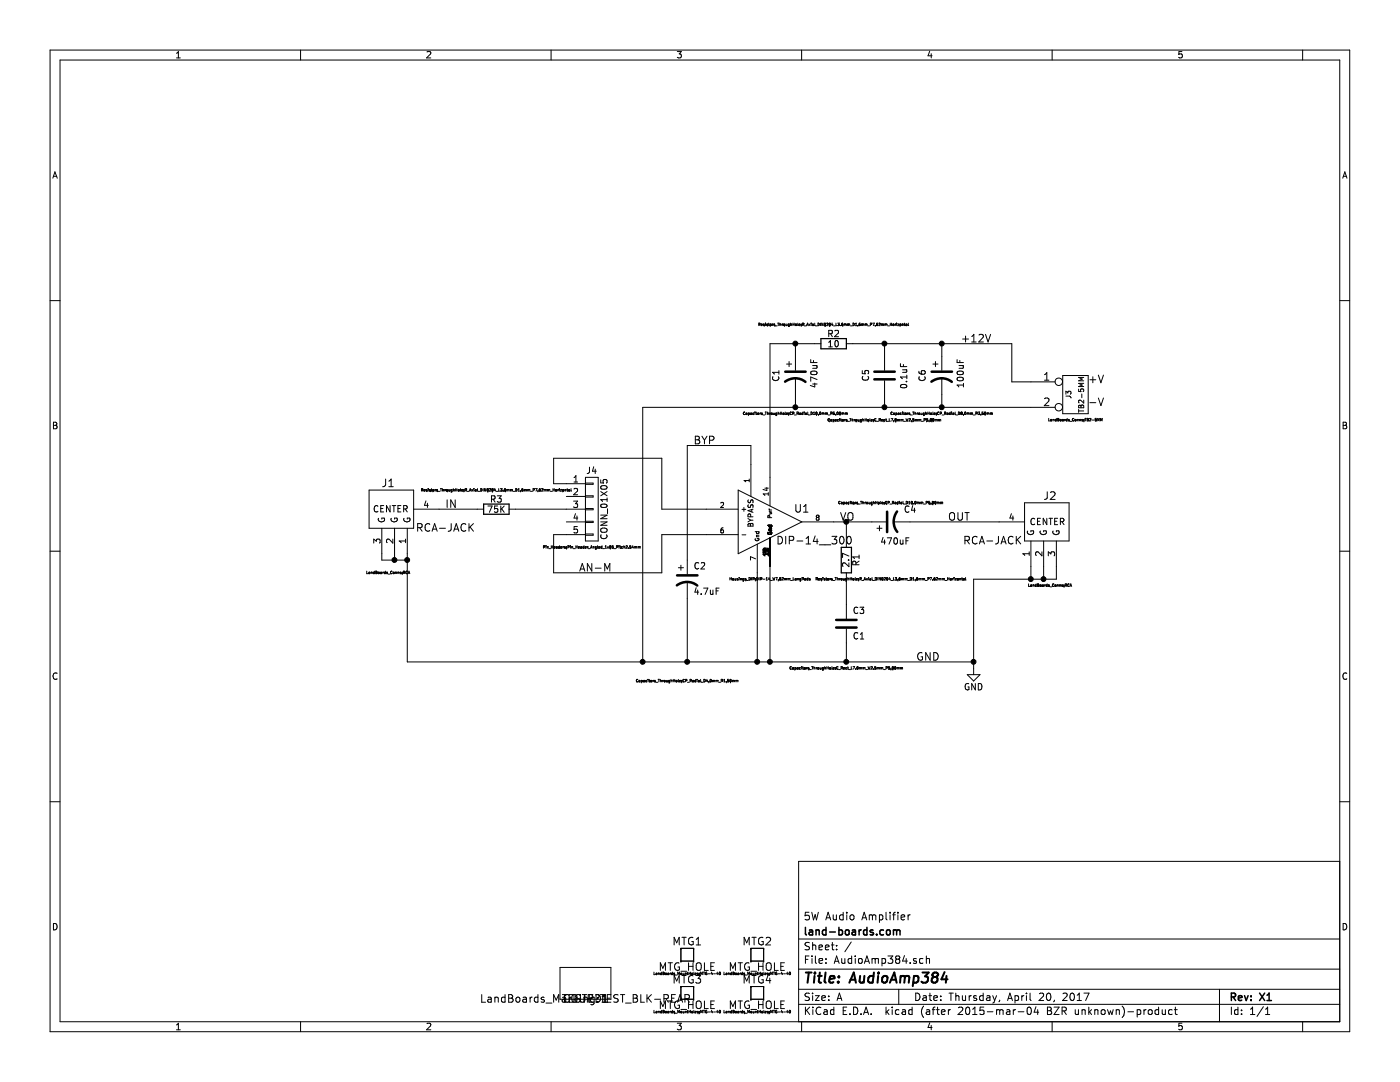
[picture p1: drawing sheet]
EESchema Schematic File Version 2
LIBS:power
LIBS:device
LIBS:transistors
LIBS:conn
LIBS:linear
LIBS:DougsSch
LIBS:LandBoards_Cards
LIBS:LandBoards_Conns
LIBS:LandBoards
LIBS:LandBoards_Semis
LIBS:AudioAmp384-cache
EELAYER 25 0
EELAYER END
$Descr A 11000 8500
encoding utf-8
Sheet 1 1
Title "AudioAmp384"
Date "Thursday, April 20, 2017"
Rev "X1"
Comp "land-boards.com"
Comment1 "5W Audio Amplifier"
Comment2 ""
Comment3 ""
Comment4 ""
$EndDescr
$Comp
L CP1 C2
U 1 1
P 5400 4550
F 0 "C2" H 5450 4650 50  0000 L CNN
F 1 "4.7uF" H 5450 4450 50  0000 L CNN
F 2 "Capacitors_ThroughHole:CP_Radial_D4.0mm_P1.50mm" H 5400 3750 20  0000 C CNN
F 3 "" H 5400 4550 60  0001 C CNN
	1    5400 4550
	1    0    0    -1  
$EndComp
$Comp
L CP1 C4
U 1 1
P 7000 4100
F 0 "C4" V 7100 3900 50  0000 L CNN
F 1 "470uF" V 6850 3950 50  0000 L CNN
F 2 "Capacitors_ThroughHole:CP_Radial_D10.0mm_P5.00mm" V 7150 4100 20  0000 C CNN
F 3 "" H 7000 4100 60  0001 C CNN
	1    7000 4100
	0    -1   -1   0   
$EndComp
Text Label 6600 4100 0    60   ~ 0
VO
Text Label 5450 3500 0    60   ~ 0
BYP
Text Label 4550 4500 0    60   ~ 0
AN-M
Text Notes 8550 3200 0    60   ~ 0
+V\n\n-V
Text Label 3500 4000 0    60   ~ 0
IN
Text Label 7450 4100 0    60   ~ 0
OUT
Text Label 7200 5200 0    60   ~ 0
GND
Wire Wire Line
	5050 3200 8100 3200
Connection ~ 6650 5200
Wire Wire Line
	6650 5200 6650 5050
Connection ~ 6650 4100
Wire Wire Line
	6650 4250 6650 4100
Wire Wire Line
	7850 4100 7150 4100
Wire Wire Line
	5400 4400 5400 3500
Wire Wire Line
	5400 3500 5900 3500
Wire Wire Line
	5900 3500 5900 3650
Wire Wire Line
	5950 5200 5950 4500
Wire Wire Line
	6050 5200 6050 4450
Connection ~ 5950 5200
Wire Wire Line
	5400 5200 5400 4700
Connection ~ 5400 5200
Wire Wire Line
	5550 4000 5200 4000
Wire Wire Line
	3000 4400 3200 4400
Wire Wire Line
	3200 5200 7650 5200
Wire Wire Line
	7650 4550 7650 5250
Wire Wire Line
	7650 4550 8300 4550
Connection ~ 6050 5200
Wire Wire Line
	6550 4100 6850 4100
Wire Wire Line
	6650 4550 6650 4750
Wire Wire Line
	6050 3750 6050 2700
$Comp
L C C5
U 1 1
P 6950 2950
F 0 "C5" V 7100 2900 50  0000 L CNN
F 1 "0.1uF" V 6800 2850 50  0000 L CNN
F 2 "Capacitors_ThroughHole:C_Rect_L7.0mm_W2.5mm_P5.00mm" H 6950 3300 20  0000 C CNN
F 3 "" H 6950 2950 60  0001 C CNN
	1    6950 2950
	-1   0    0    1   
$EndComp
$Comp
L CONN_2 J3
U 1 1
P 8450 3100
F 0 "J3" V 8400 3100 40  0000 C CNN
F 1 "TB2-5MM" V 8500 3100 40  0000 C CNN
F 2 "LandBoards_Conns:TB2-5MM" H 8450 2900 20  0000 C CNN
F 3 "" H 8450 3100 60  0001 C CNN
	1    8450 3100
	1    0    0    -1  
$EndComp
$Comp
L C C3
U 1 1
P 6650 4900
F 0 "C3" H 6700 5000 50  0000 L CNN
F 1 "C1" H 6700 4800 50  0000 L CNN
F 2 "Capacitors_ThroughHole:C_Rect_L7.0mm_W2.5mm_P5.00mm" H 6650 4550 20  0000 C CNN
F 3 "" H 6650 4900 60  0001 C CNN
	1    6650 4900
	1    0    0    -1  
$EndComp
$Comp
L R R1
U 1 1
P 6650 4400
F 0 "R1" V 6730 4400 50  0000 C CNN
F 1 "2.7" V 6650 4400 50  0000 C CNN
F 2 "Resistors_ThroughHole:R_Axial_DIN0204_L3.6mm_D1.6mm_P7.62mm_Horizontal" H 7000 4250 20  0000 C CNN
F 3 "" H 6650 4400 60  0001 C CNN
	1    6650 4400
	1    0    0    -1  
$EndComp
$Comp
L LM384 U1
U 1 1
P 6050 4100
F 0 "U1" H 6300 4200 60  0000 C CNN
F 1 "DIP-14__300" H 6400 3950 60  0000 C CNN
F 2 "Housings_DIP:DIP-14_W7.62mm_LongPads" H 6050 3650 20  0000 C CNN
F 3 "" H 6050 4100 60  0001 C CNN
	1    6050 4100
	1    0    0    -1  
$EndComp
$Comp
L MTG_HOLE MTG1
U 1 1
P 5400 7500
F 0 "MTG1" H 5400 7600 60  0000 C CNN
F 1 "MTG_HOLE" H 5400 7400 60  0000 C CNN
F 2 "LandBoards_MountHoles:MTG-4-40" H 5400 7350 20  0000 C CNN
F 3 "" H 5400 7500 60  0000 C CNN
	1    5400 7500
	1    0    0    -1  
$EndComp
$Comp
L MTG_HOLE MTG3
U 1 1
P 5400 7800
F 0 "MTG3" H 5400 7900 60  0000 C CNN
F 1 "MTG_HOLE" H 5400 7700 60  0000 C CNN
F 2 "LandBoards_MountHoles:MTG-4-40" H 5400 7650 20  0000 C CNN
F 3 "" H 5400 7800 60  0000 C CNN
	1    5400 7800
	1    0    0    -1  
$EndComp
$Comp
L MTG_HOLE MTG2
U 1 1
P 5950 7500
F 0 "MTG2" H 5950 7600 60  0000 C CNN
F 1 "MTG_HOLE" H 5950 7400 60  0000 C CNN
F 2 "LandBoards_MountHoles:MTG-4-40" H 5950 7350 20  0000 C CNN
F 3 "" H 5950 7500 60  0000 C CNN
	1    5950 7500
	1    0    0    -1  
$EndComp
$Comp
L MTG_HOLE MTG4
U 1 1
P 5950 7800
F 0 "MTG4" H 5950 7900 60  0000 C CNN
F 1 "MTG_HOLE" H 5950 7700 60  0000 C CNN
F 2 "LandBoards_MountHoles:MTG-4-40" H 5950 7650 20  0000 C CNN
F 3 "" H 5950 7800 60  0000 C CNN
	1    5950 7800
	1    0    0    -1  
$EndComp
$Comp
L CONN_01X05 J4
U 1 1
P 4650 4000
F 0 "J4" H 4650 4300 50  0000 C CNN
F 1 "CONN_01X05" V 4750 4000 50  0000 C CNN
F 2 "Pin_Headers:Pin_Header_Angled_1x05_Pitch2.54mm" H 4650 3700 20  0000 C CNN
F 3 "" H 4650 4000 60  0000 C CNN
	1    4650 4000
	1    0    0    -1  
$EndComp
$Comp
L RCA-JACK J1
U 1 1
P 3050 4050
F 0 "J1" H 3050 4300 60  0000 C CNN
F 1 "RCA-JACK" H 3500 3950 60  0000 C CNN
F 2 "LandBoards_Conns:RCA" H 3050 3600 20  0000 C CNN
F 3 "" H 3050 4050 60  0000 C CNN
	1    3050 4050
	1    0    0    -1  
$EndComp
$Comp
L RCA-JACK J2
U 1 1
P 8250 4150
F 0 "J2" H 8250 4400 60  0000 C CNN
F 1 "RCA-JACK" H 8700 4050 60  0000 C CNN
F 2 "LandBoards_Conns:RCA" H 8250 3700 20  0000 C CNN
F 3 "" H 8250 4150 60  0000 C CNN
	1    8250 4150
	-1   0    0    -1  
$EndComp
Wire Wire Line
	3000 4350 3000 4400
Wire Wire Line
	3100 4350 3100 4400
Connection ~ 3100 4400
Connection ~ 3200 4400
Wire Wire Line
	8100 4450 8100 4550
Connection ~ 8100 4550
Wire Wire Line
	8200 4450 8200 4550
Connection ~ 8200 4550
Wire Wire Line
	8300 4550 8300 4450
$Comp
L CP1 C1
U 1 1
P 6250 2950
F 0 "C1" V 6100 2900 50  0000 L CNN
F 1 "470uF" V 6400 2850 50  0000 L CNN
F 2 "Capacitors_ThroughHole:CP_Radial_D10.0mm_P5.00mm" H 6250 2650 20  0000 C CNN
F 3 "" H 6250 2950 60  0001 C CNN
	1    6250 2950
	1    0    0    -1  
$EndComp
$Comp
L R R2
U 1 1
P 6550 2700
F 0 "R2" V 6630 2700 50  0000 C CNN
F 1 "10" V 6550 2700 50  0000 C CNN
F 2 "Resistors_ThroughHole:R_Axial_DIN0204_L3.6mm_D1.6mm_P7.62mm_Horizontal" V 6700 2700 20  0000 C CNN
F 3 "" H 6550 2700 60  0001 C CNN
	1    6550 2700
	0    -1   -1   0   
$EndComp
Wire Wire Line
	6050 2700 6400 2700
Wire Wire Line
	6250 2800 6250 2700
Connection ~ 6250 2700
Wire Wire Line
	6250 3100 6250 3200
Connection ~ 6250 3200
$Comp
L CP1 C6
U 1 1
P 7400 2950
F 0 "C6" V 7250 2900 50  0000 L CNN
F 1 "100uF" V 7550 2850 50  0000 L CNN
F 2 "Capacitors_ThroughHole:CP_Radial_D8.0mm_P3.50mm" H 7400 2650 20  0000 C CNN
F 3 "" H 7400 2950 60  0001 C CNN
	1    7400 2950
	1    0    0    -1  
$EndComp
Wire Wire Line
	6700 2700 7950 2700
Wire Wire Line
	7950 2700 7950 3000
Wire Wire Line
	7950 3000 8100 3000
Wire Wire Line
	7400 2800 7400 2700
Connection ~ 6950 2700
Wire Wire Line
	6950 2800 6950 2700
Wire Wire Line
	6950 3100 6950 3200
Wire Wire Line
	7400 3100 7400 3200
Connection ~ 6950 3200
$Comp
L GND #PWR1
U 1 1
P 7650 5250
F 0 "#PWR1" H 7650 5000 50  0001 C CNN
F 1 "GND" H 7650 5100 50  0000 C CNN
F 2 "" H 7650 5250 60  0000 C CNN
F 3 "" H 7650 5250 60  0000 C CNN
	1    7650 5250
	1    0    0    -1  
$EndComp
Connection ~ 7650 5200
Wire Wire Line
	5050 3200 5050 5200
Text Label 7550 2700 0    60   ~ 0
+12V
Connection ~ 7400 2700
Connection ~ 7400 3200
$Comp
L COUPON COUP?1
U 1 1
P 4600 7850
F 0 "COUP?1" H 4600 7850 60  0000 C CNN
F 1 "TESTED1" H 4600 7850 60  0000 C CNN
F 2 "LandBoards_Marking:TEST_BLK-REAR" H 4600 7850 60  0000 C CNN
F 3 "" H 4600 7850 60  0000 C CNN
	1    4600 7850
	1    0    0    -1  
$EndComp
Connection ~ 5050 5200
Wire Wire Line
	4450 4000 4050 4000
Wire Wire Line
	5200 4000 5200 3600
Wire Wire Line
	5200 3600 4350 3600
Wire Wire Line
	4350 3600 4350 3800
Wire Wire Line
	4450 4200 4350 4200
Wire Wire Line
	4350 4200 4350 4500
Wire Wire Line
	4350 4500 5200 4500
Wire Wire Line
	5200 4500 5200 4200
Wire Wire Line
	5200 4200 5550 4200
$Comp
L R R3
U 1 1
P 3900 4000
F 0 "R3" V 3980 4000 50  0000 C CNN
F 1 "75K" V 3900 4000 50  0000 C CNN
F 2 "Resistors_ThroughHole:R_Axial_DIN0204_L3.6mm_D1.6mm_P7.62mm_Horizontal" V 4050 4000 20  0000 C CNN
F 3 "" H 3900 4000 60  0001 C CNN
	1    3900 4000
	0    -1   -1   0   
$EndComp
Wire Wire Line
	3450 4000 3750 4000
Wire Wire Line
	4350 3800 4450 3800
Wire Wire Line
	3200 4350 3200 5200
$EndSCHEMATC
